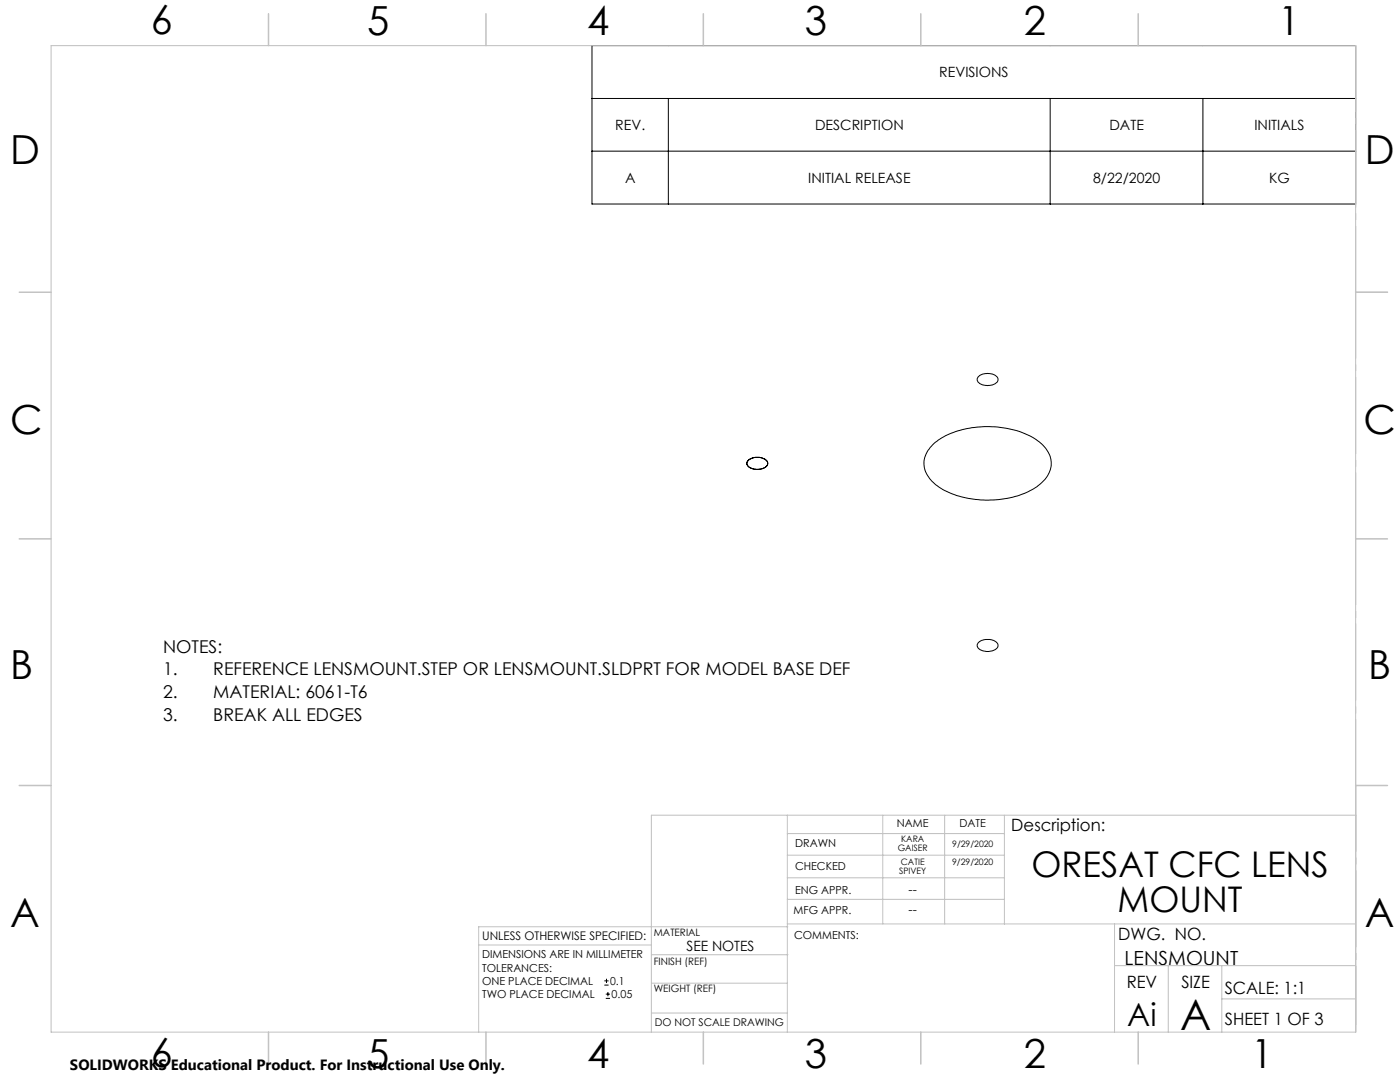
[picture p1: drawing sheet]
<svg xmlns="http://www.w3.org/2000/svg" width="279mm" height="216mm" viewBox="0 0 279 216" stroke-linecap="round" stroke-linejoin="round" font-family="sans-serif">
<g fill="none" stroke="#000" stroke-width=".2">
<path d="M118.1 9.1h152.4v31.6h-152.4zM118.1 19.6h152.4M133.4 19.6v21.1M209.6 19.6v21.1M240.1 19.6v21.1M118.1 30.2h152.4M195.3 75.1a2.91 2.91 0 0 1 3.8 .3 1.09 1.09 0 0 1-1 1.4 2.45 2.45 0 0 1-3.1-1zM149.3 91.9a2.85 2.85 0 0 1 3.8 .2 1.14 1.14 0 0 1-1.2 1.5 2.38 2.38 0 0 1-2.9-1zM186.4 88.5a16.8 16.8 0 0 1 11.6-3.3 15 15 0 0 1 10.4 3.9 4.8 4.8 0 0 1-.9 7.5 18 18 0 0 1-13.3 3 13.7 13.7 0 0 1-8.7-4.1 4.7 4.7 0 0 1 .6-6.7zM195.3 128.2a2.85 2.85 0 0 1 3.8 .2 1.09 1.09 0 0 1-1 1.5 2.45 2.45 0 0 1-3.1-1zM120.6 196.6h.9M120.6 195.7h.9"/>
<path d="M120.9 199.2h.8M120.9 198.4h.8M121 195.3v.8M121.3 197.9v.9"/>
</g>
<path d="M270.6 9.1v49.2M270.6 58.3v49.2M270.6 107.5v49.2M270.6 156.7v49.2" fill="none" stroke="#c0c0c0" stroke-width=".2" stroke-dasharray="15.2 1.3 1.3 1.3" stroke-dashoffset="2.1"/>
<g fill="none" stroke="#c0c0c0" stroke-width=".2">
<path d="M10.2 9.1h260.3v196.9h-260.3zM270.5 58.3h6.4M270.5 156.7h6.4M157.1 162.7v43.3M157.1 175.2h43.3M157.1 170.6h43.3M157.1 166.3h43.3M157.1 179.5h43.3M176.2 162.7v21.7M188.5 162.7v21.7M200.4 162.7v21.7M270.6 162.7h-140.6v43.3"/>
<path d="M95.5 188.6h34.5M130 196.2h27.1M130 190.5h27.3M157.1 184.4h113.4M157.2 184.9h-61.7v21.1M222.4 184.4v21.6M222.4 192.7h48.1M233.2 192.7v13.3M243.8 199.3h26.7M243.8 192.7v13.3M130 202.1h27.1"/>
</g>
<g fill="none" stroke="#c0c0c0" stroke-width=".3">
<path d="M53.6 2.8v6.3M97 2.8v6.3M140.4 2.8v6.3M183.8 2.8v6.3M227.2 2.8v6.3M3.8 58.3h6.4M270.5 58.3h6.4M3.8 107.5h6.4M270.5 107.5h6.4M3.8 156.7h6.4M270.5 156.7h6.4M53.6 206v6.3"/>
<path d="M97 206v6.3M140.4 206v6.3M183.8 206v6.3M227.2 206v6.3"/>
</g>
<text font-size="8.5" x="235.5" y="205.4">A</text>
<g font-size="8">
<text x="30.1" y="6.8">6</text>
<text x="73.3" y="6.9">5</text>
<text x="117.2" y="6.9">4</text>
<text x="160.6" y="6.9">3</text>
<text x="204.3" y="6.9">2</text>
<text x="255.1" y="6.9">1</text>
<text x="2.1" y="32.7">D</text>
<text x="272.4" y="32.7">D</text>
<text x="2.1" y="86.5">C</text>
<text x="272.1" y="86.5">C</text>
<text x="2.1" y="135.6">B</text>
<text x="273.1" y="135.6">B</text>
<text x="2.1" y="185.1">A</text>
<text x="272.4" y="185.1">A</text>
<text x="30.1" y="213">6</text>
<text x="73.3" y="213">5</text>
<text x="117.2" y="213">4</text>
<text x="160.6" y="213">3</text>
<text x="204.3" y="213">2</text>
<text x="249.7" y="213">1</text>
</g>
<g font-size="7.1">
<text x="205.9" y="174.9">ORESAT CFC LENS</text>
<text x="223" y="182">MOUNT</text>
</g>
<text font-size="6.3" x="225" y="204.6">Ai</text>
<text font-size="3.9" x="224.4" y="192.5">LENSMOUNT</text>
<g font-size="3.5">
<text x="32.6" y="130.3">NOTES:</text>
<text x="32.6" y="134.8">1.</text>
<text x="42.6" y="134.8">REFERENCE LENSMOUNT.STEP OR LENSMOUNT.SLDPRT FOR MODEL BASE DEF</text>
<text x="32.6" y="139.3">2.</text>
<text x="32.6" y="143.8">3.</text>
<text x="42.6" y="139.3">MATERIAL: 6061-T6</text>
<text x="42.6" y="143.8">BREAK ALL EDGES</text>
</g>
<g font-size="3.4">
<text x="201.8" y="165.9">Description:</text>
<text x="223.2" y="187.6">DWG. NO.</text>
<text x="224.9" y="197.2">REV</text>
<text x="235.8" y="197.2">SIZE</text>
<text x="244.4" y="198.4">SCALE: 1:1</text>
<text x="244.4" y="204.6">SHEET 1 OF 3</text>
</g>
<text font-size="3" x="14" y="213.5">SOLIDWORKS Educational Product. For Instructional Use Only.</text>
<g font-size="2.8">
<text x="187.5" y="15.4">REVISIONS</text>
<text x="122.8" y="26">REV.</text>
<text x="162.7" y="26">DESCRIPTION</text>
<text x="221.4" y="26">DATE</text>
<text x="250.3" y="26">INITIALS</text>
<text x="124.8" y="36.5">A</text>
<text x="161.3" y="36.5">INITIAL RELEASE</text>
<text x="218.1" y="36.5">8/22/2020</text>
<text x="253.3" y="36.5">KG</text>
<text x="137" y="189.7">SEE NOTES</text>
</g>
<g font-size="2.5">
<text x="181.3" y="178.3">--</text>
<text x="181.3" y="182.3">--</text>
</g>
<text font-size="2.4" x="96.2" y="187.5">UNLESS OTHERWISE SPECIFIED:</text>
<g font-size="2.2">
<text x="179" y="165.1">NAME</text>
<text x="191.5" y="165.1">DATE</text>
<text x="158.7" y="169">DRAWN</text>
<text x="158.7" y="173.5">CHECKED</text>
<text x="158.7" y="178.3">ENG APPR.</text>
<text x="158.4" y="182.4">MFG APPR.</text>
<text x="96.2" y="191.2">DIMENSIONS ARE IN MILLIMETER</text>
<text x="158.5" y="187.4">COMMENTS:</text>
<text x="96.2" y="193.9">TOLERANCES:</text>
<text x="96.2" y="196.5">ONE PLACE DECIMAL</text>
<text x="121.8" y="196.5">0.1</text>
<text x="96.2" y="199.2">TWO PLACE DECIMAL</text>
<text x="122.1" y="199.2">0.05</text>
</g>
<text font-size="2.1" x="130.7" y="204.6">DO NOT SCALE DRAWING</text>
<g font-size="2">
<text x="130.5" y="186.8">MATERIAL</text>
<text x="130.5" y="192.5">FINISH (REF)</text>
<text x="130.5" y="198">WEIGHT (REF)</text>
</g>
<g font-size="1.8">
<text x="179.8" y="168">KARA</text>
<text x="179.2" y="169.7">GAISER</text>
<text x="179.8" y="172.6">CATIE</text>
<text x="190" y="172.6">9/29/2020</text>
<text x="190" y="169">9/29/2020</text>
<text x="179.5" y="174.3">SPIVEY</text>
</g>
</svg>
